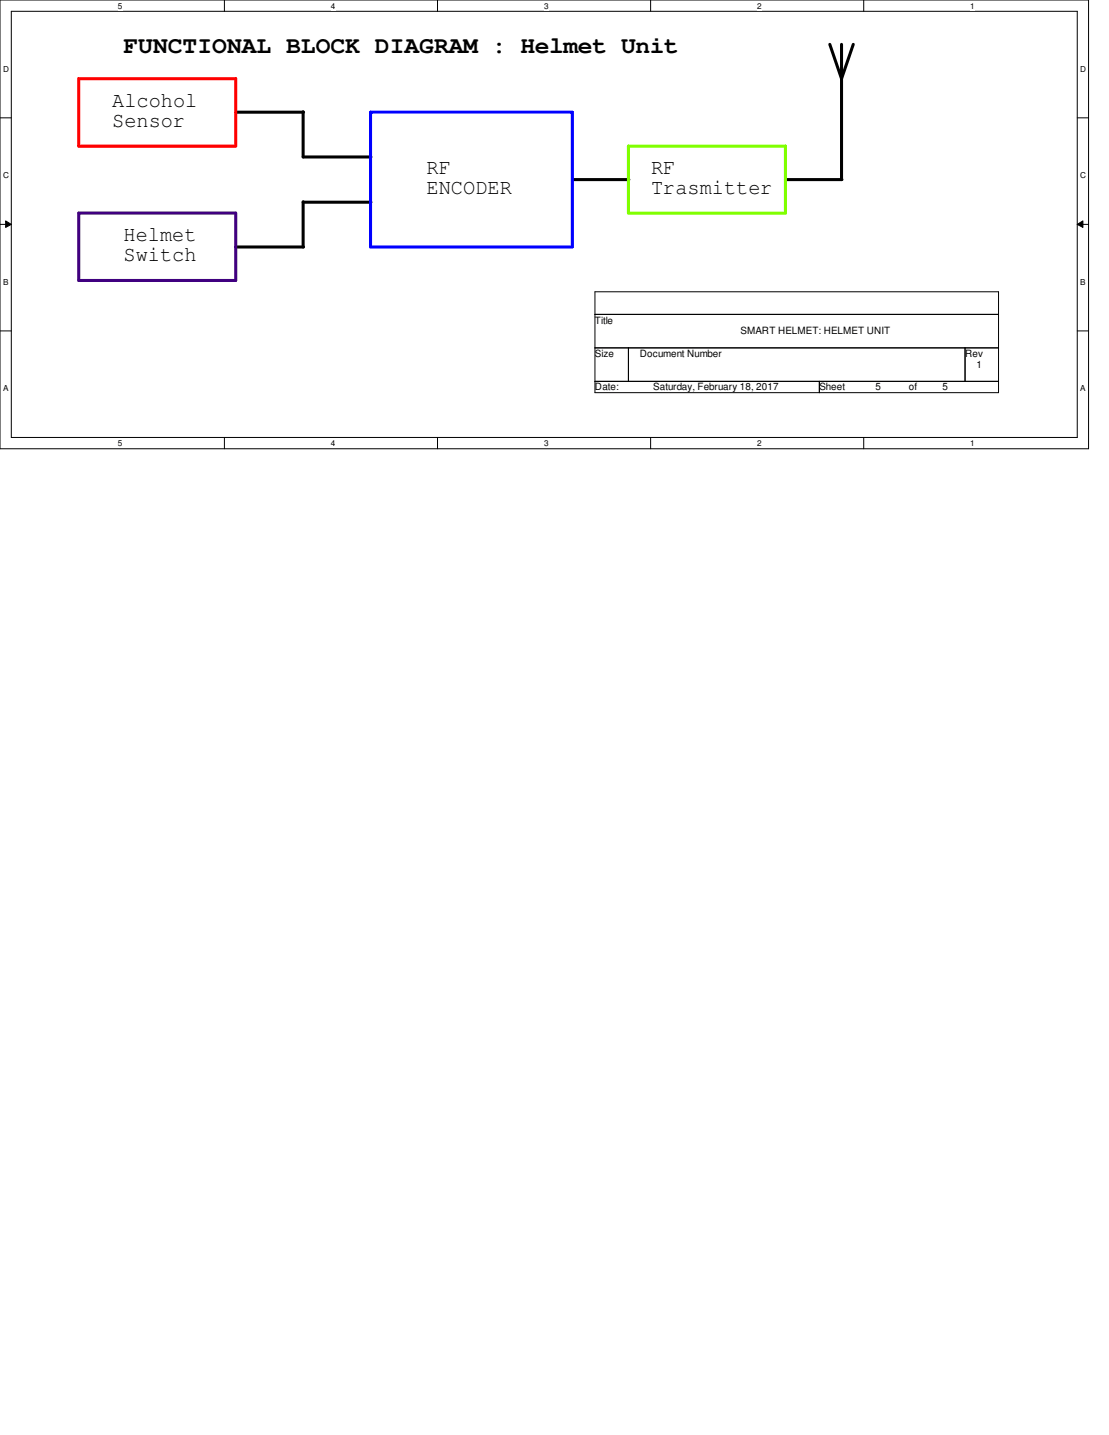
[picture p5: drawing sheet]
<svg xmlns="http://www.w3.org/2000/svg" width="216mm" height="279mm" viewBox="0 0 216 279" stroke-linecap="round" stroke-linejoin="round" font-family="sans-serif">
<path d="M0 0h211.9v87.4h-211.9zM2.2 2.2h207.5v83h-207.5z" fill="none" stroke="#000" stroke-width=".19"/>
<g fill="#fff">
<path d="M22.9 .3h.9v1.7h-.9z"/>
<path d="M22.9 85.4h.9v1.8h-.9z"/>
</g>
<path d="M43.7 0v2.2M43.7 85.2v2.2" fill="none" stroke="#000" stroke-width=".19"/>
<g fill="#fff">
<path d="M64.4 .3h.9v1.7h-.9z"/>
<path d="M64.4 85.4h.9v1.8h-.9z"/>
</g>
<path d="M85.2 0v2.2M85.2 85.2v2.2" fill="none" stroke="#000" stroke-width=".19"/>
<g fill="#fff">
<path d="M105.9 .3h.9v1.7h-.9z"/>
<path d="M105.9 85.4h.9v1.8h-.9z"/>
</g>
<path d="M126.7 0v2.2M126.7 85.2v2.2" fill="none" stroke="#000" stroke-width=".19"/>
<g fill="#fff">
<path d="M147.4 .3h.9v1.7h-.9z"/>
<path d="M147.4 85.4h.9v1.8h-.9z"/>
</g>
<path d="M168.1 0v2.2M168.1 85.2v2.2" fill="none" stroke="#000" stroke-width=".19"/>
<g fill="#fff">
<path d="M188.9 .3h.8v1.7h-.8z"/>
<path d="M188.9 85.4h.8v1.8h-.8z"/>
<path d="M.6 12.5h1.1v1.8h-1.1z"/>
<path d="M210.3 12.5h1.1v1.8h-1.1z"/>
<path d="M.6 33.3h1.1v1.8h-1.1z"/>
<path d="M210.3 33.3h1.1v1.8h-1.1z"/>
</g>
<path d="M0 22.9h2.2M209.7 22.9h2.2" fill="none" stroke="#000" stroke-width=".19"/>
<g fill="#fff">
<path d="M.6 54h1v1.8h-1z"/>
<path d="M210.3 54h1v1.8h-1z"/>
</g>
<path d="M0 43.7h2.2M1.1 43l1.1 .7-1.1 .6zM209.7 43.7l1.1-.7v1.3zM209.7 43.7h2.2" fill="none" stroke="#000" stroke-width=".19"/>
<path d="M1.1 43l1.1 .7-1.1 .6zM209.7 43.7l1.1-.7v1.3z" fill="#000"/>
<g fill="#fff">
<path d="M.6 74.8h.9v1.7h-.9z"/>
<path d="M210.3 74.8h.9v1.7h-.9z"/>
</g>
<path d="M115.8 56.8h78.6v19.7h-78.6zM0 64.4h2.2M115.8 61.2h78.6M115.8 67.7h78.6M115.8 74.3h78.6M122.3 67.7v6.6M159.5 74.3v2.2M187.9 67.7v6.6M209.7 64.4h2.2" fill="none" stroke="#000" stroke-width=".19"/>
<path d="M161.5 8.6l2.3 6.7 2.3-6.7M163.8 8.6v26.4M45.9 21.8h13.2M59 21.8v8.8h13.2M59 39.3v8.8M59 39.4h13.2M111.4 35h11M152.9 35h11M45.9 48.1h13.2" fill="none" stroke="#000" stroke-width=".59"/>
<path d="M15.3 15.3h30.6v13.1h-30.6z" fill="none" stroke="#f00" stroke-width=".59"/>
<path d="M72.1 21.8h39.3v26.3h-39.3z" fill="none" stroke="#00f" stroke-width=".59"/>
<path d="M15.3 41.5h30.6v13.1h-30.6z" fill="none" stroke="#400080" stroke-width=".59"/>
<path d="M122.3 28.4h30.6v13.1h-30.6z" fill="none" stroke="#80ff00" stroke-width=".59"/>
<text font-size="4.6" x="24" y="10.3">FUNCTIONAL BLOCK DIAGRAM : Helmet Unit</text>
<g font-size="4.1">
<text x="21.8" y="20.7">Alcohol</text>
<text x="21.8" y="24.7">Sensor</text>
<text x="83.1" y="33.8">RF</text>
<text x="126.7" y="33.8">RF</text>
<text x="83.1" y="37.8">ENCODER</text>
<text x="126.7" y="37.8">Trasmitter</text>
<text x="24" y="46.9">Helmet</text>
<text x="24" y="50.9">Switch</text>
</g>
<g font-size="1.9">
<text x="115.8" y="63">Title</text>
<text x="144.2" y="65.1">SMART HELMET: HELMET UNIT</text>
<text x="115.8" y="69.5">Size</text>
<text x="124.5" y="69.5">Document Number</text>
<text x="187.9" y="69.5">Rev</text>
<text x="190.1" y="71.7">1</text>
<text x="115.8" y="76">Date:</text>
<text x="127.2" y="76">Saturday, February 18, 2017</text>
<text x="159.5" y="76">Sheet</text>
<text x="170.4" y="76">5</text>
<text x="177" y="76">of</text>
<text x="183.5" y="76">5</text>
</g>
<g font-size="1.6">
<text x="22.9" y="1.7">5</text>
<text x="64.4" y="1.7">4</text>
<text x="105.9" y="1.7">3</text>
<text x="147.4" y="1.7">2</text>
<text x="188.9" y="1.7">1</text>
<text x=".6" y="14">D</text>
<text x="210.3" y="14">D</text>
<text x=".6" y="34.7">C</text>
<text x="210.3" y="34.7">C</text>
<text x=".6" y="55.5">B</text>
<text x="210.3" y="55.5">B</text>
<text x=".6" y="76.2">A</text>
<text x="210.3" y="76.2">A</text>
<text x="22.9" y="86.9">5</text>
<text x="64.4" y="86.9">4</text>
<text x="105.9" y="86.9">3</text>
<text x="147.4" y="86.9">2</text>
<text x="188.9" y="86.9">1</text>
</g>
</svg>
